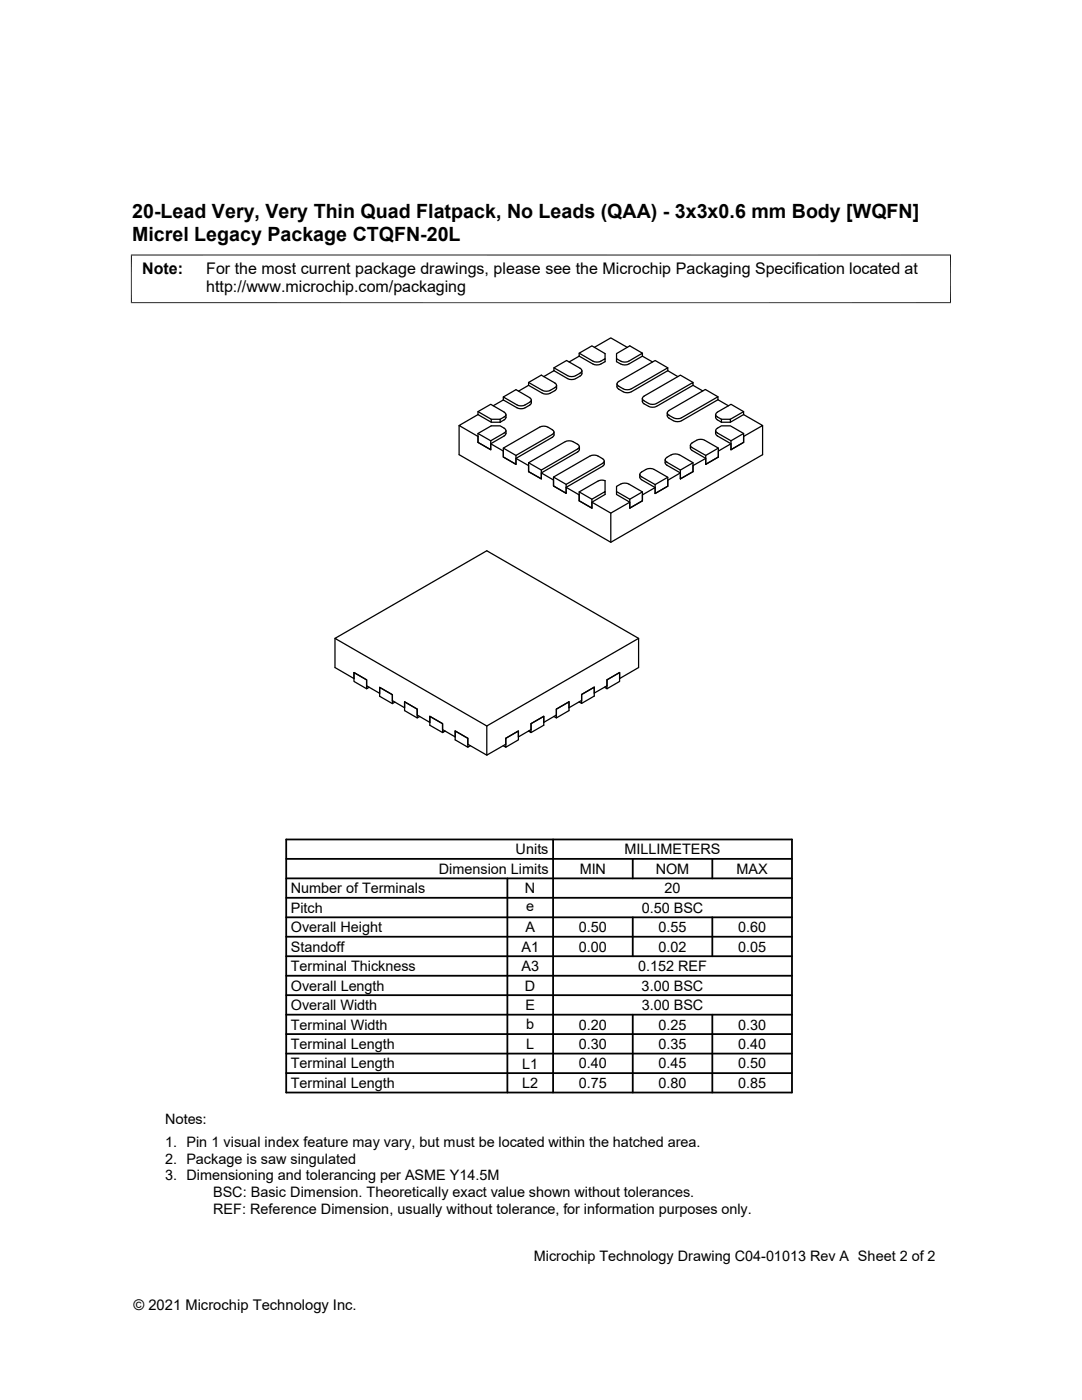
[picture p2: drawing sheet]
<svg xmlns="http://www.w3.org/2000/svg" width="216mm" height="279mm" viewBox="0 0 216 279" stroke-linecap="round" stroke-linejoin="round" font-family="sans-serif">
<g fill="none" stroke="#000" stroke-width=".25">
<path d="M100.4 79.8l-2 1.2M100.4 79.2l2.8 1.6M100.4 79.8l2.8 1.6M105.5 76.9l-2 1.2M105.5 76.3l2.7 1.6M105.5 76.9l2.7 1.6M105.7 79.4a.49 .49 0 0 1 .3 .4 .49 .49 0 0 1-.3 .5M105.7 79.4l-2.7-1.6-2.6 1.4v.6M106 79.8v.7l-.3 .4M110.5 74l-2 1.2M110.5 74v-.6l2.6-1.5 2.7 1.6a.49 .49 0 0 1 .3 .5 .49 .49 0 0 1-.3 .4M110.5 73.4l3 1.7 .6 .1 .8-.2"/>
<path d="M110.5 74l3 1.6 .6 .2 .8-.2M110.7 76.4a.49 .49 0 0 1 .3 .5 .49 .49 0 0 1-.3 .5M110.7 77.4a2.59 2.59 0 0 1-2.1 .6l-.4-.1M110.7 78a2.67 2.67 0 0 1-2.1 .6l-.4-.1M110.7 76.4l-2.7-1.5-2.5 1.4v.6M111.1 76.9l-.1 .7-.3 .4M115.6 71.1l-2 1.1M115.6 70.5l2.7 1.6M115.6 71.1v-.6l2.5-1.5 2.6 1.6v1M115.6 71.1l2.7 1.5M115.8 74.5l-.9 .5M116.1 74.6l-.2 .4-1 .6"/>
<path d="M116.1 74v.6M118.3 72.1l.8 .2 .8-.2M118.3 72.6l.8 .2 .8-.2M118.6 69.3l3.3-1.9 3.3 1.9M119.9 72.1l.8-.5v.6l-.8 .4M123 71.6l.8 .5M123.1 76.6v.7l.3 .4a2.59 2.59 0 0 0 2.2 .6l.3-.1M128.2 79.5v.6M128.2 71.1l2 1.1M128.2 71.1l-2.9 1.6-.6 .1-.8-.2M128.2 71.1v-.6l-2.9 1.7-.6 .1-.8-.2M128.2 70.5l-2.5-1.5-2.7 1.6v1.6l.8 .4"/>
<path d="M133.2 74l2.1 1.2M133.2 74v-.6l-7.2 4.2M133.2 73.4l-2.5-1.5-7.3 4.2a.49 .49 0 0 0-.3 .5 .49 .49 0 0 0 .4 .5 2.52 2.52 0 0 0 2.1 .6l.3-.1M133.2 74l-7.2 4.2M138.3 76.9l1.9 1.1M138.3 76.3l-2.5-1.4-7.3 4.2a.49 .49 0 0 0-.3 .4 .49 .49 0 0 0 .3 .5l.9 .5M138.3 76.9v-.6l-7.3 4.2M138.3 76.9l-7.3 4.2M143.3 79.8l2.1 1.2M143.3 79.2l-2.6-1.5-7.2 4.2M143.3 79.8l-7.3 4.2-.8 .2a2.9 2.9 0 0 1-1.7-.8M143.3 79.8v-.6l-7.7 4.3h-.8l-1.3-.6"/>
<path d="M91.6 84.9v5.8l30.3 17.5 30.3-17.5v-5.8M95.4 82.7l-3.8 2.2 3.8 2.2v1.2l2.5 1.4v-1.1l2.7-1.6 .3-.4 .1-.7M95.4 82.1l2.6 1.6v.6M95.4 82.7l2.6 1.6h1.8M95.4 82.7v-.6l2.5-1.4 2.7 1.6a.49 .49 0 0 1 .3 .4 .49 .49 0 0 1-.3 .5l-.8 .5M95.4 86.5l2.6-1.5a3 3 0 0 1 2.9 .7v.4l-.3 .3-2.7 1.6v1.7l-2.5-1.4zM95.4 86.5l2.5 1.5M98 83.7h1.8v.6M100.4 89.4l2.6 1.5M101 82.7l-.1 .9-1.1 .7M105.5 92.4l2.5 1.4M105.7 80.3a2.59 2.59 0 0 1-2.2 .7l-.3-.2"/>
<path d="M105.7 80.9a2.59 2.59 0 0 1-2.2 .6l-.3-.1M109.3 85.2l-.8-.2-.8 .2-7.3 4.2v1.8l2.6 1.5v-1.8l7.2-4.2a.49 .49 0 0 0 .3-.5 .49 .49 0 0 0-.3-.4l-.9-.6M110.4 95.2l2.6 1.5M110.6 86.2l-.1 .7-.3 .4-7.2 4.2v1.2l-2.6-1.5v-1.2l-2.5-1.4M112.8 88.2l-7.3 4.2v1.7l2.5 1.5v-1.8l7.3-4.2M112.8 88.2l.8-.2 .7 .2M113 97.3l2.6 1.5v1.1l2.5 1.5v-1.2l2.6-1.5v-.6l-2.6 1.5M114.4 88.2l.9 .5M115.3 88.7a.49 .49 0 0 1 .3 .4 .49 .49 0 0 1-.3 .5M115.3 90.2l-7.3 4.2v1.2l-2.5-1.5v-1.2l-2.5-1.4M115.6 89.7l-.3 .5M115.6 89.1v.6"/>
<path d="M120.2 91.5a.49 .49 0 0 1 .4 .5 .49 .49 0 0 1-.4 .5M120.2 91.5a2.59 2.59 0 0 0-2.1-.6l-7.7 4.3v1.8l2.6 1.4v-1.7l7.2-4.2M120.2 93l-7.2 4.3v1.1l-2.6-1.4v-1.2l-2.4-1.4M120.6 92v.7l-.4 .3M120.7 98.1v-2.2l-.7-.1-.7 .2-3.7 2.2v1.7l2.5 1.5v-1.8l-2.5-1.4M123.8 96.6l-.8 .5v1.6l2.7 1.5v1.2l2.5-1.5v-1.1l2.5-1.5M123.9 96.6l.8-.2 .6 .1 2.9 1.7v1.7l-2.5 1.5v-1.8l-2.7-1.5M127.7 94.7v.6l.2 .4 2.8 1.6v1.2M127.8 94.4l.2-.2a2.59 2.59 0 0 1 2.1-.7l3.1 1.7v1.8l-2.5 1.5v-1.8l-2.8-1.7-.2-.2zM128.2 80.1l.2 .4 1 .6M128.2 98.2l-2.5 1.4M129.4 80.5l.8 .2 .8-.2"/>
<path d="M129.4 81.1l.8 .2 .8-.2M132.7 91.8v.6M132.7 92.4l.4 .4M133 92.8l2.8 1.6v1.2M133 92.2l2.8 1.6v1.8M133.1 91.3a.49 .49 0 0 0-.4 .5 .49 .49 0 0 0 .4 .4M133.1 82.4l.1 .7 .3 .3M133.2 95.2l-2.5 1.5M133.5 81.9a.49 .49 0 0 0-.3 .5 .49 .49 0 0 0 .3 .5M133.9 90.8l-.9 .5M134 90.8l.7-.2 .8 .2M135.6 90.8l2.7 1.6v1.7l-2.5 1.5"/>
<path d="M135.8 94.4l-2.6 1.4v1.2l-2.5 1.5M137.8 88.9v.5M137.8 89.4l.3 .5M138.1 89.9l2.7 1.6v1.2M138.1 89.3l2.7 1.6v1.8M138.1 88.4a.49 .49 0 0 0-.3 .5 .49 .49 0 0 0 .3 .4M138.3 92.4l-2.5 1.4M139 87.9l-.9 .5M139 87.9l.8-.2 .8 .2M140.6 87.9l2.7 1.5v1.8l-2.5 1.5M140.8 91.5l-2.5 1.4v1.2l-2.5 1.5M142.8 82.7v.6"/>
<path d="M142.8 85.9v.6M142.8 83.3l.4 .5M142.8 86.5l.4 .5M143.1 87l2.8 1.6v1.1M143.1 83.8l.9 .5M143.1 83.2l.9 .5v.6M143.1 86.4l2.8 1.6v1.7M143.1 85.5l.9-.5h1.7l2.7 1.5M143.2 82.3a.49 .49 0 0 0-.4 .4 .49 .49 0 0 0 .4 .5M143.2 85.5a.49 .49 0 0 0-.4 .4 .49 .49 0 0 0 .4 .5M143.3 89.4l-2.5 1.5M144 83.7h1.7v.6"/>
<path d="M145.9 88.6l-2.6 1.4v1.2l-2.5 1.5M145.9 88l2.5-1.5v1.8l-2.5 1.4M148.4 82.7l3.8 2.2-3.8 2.2v1.2l-2.5 1.4M148.4 82.7v-.6l-2.7 1.6M148.4 82.1l-2.5-1.4-2.8 1.6M148.4 82.7l-2.7 1.6h-1.7M118.1 100.2l3.8 2.2 3.8-2.2M121.9 102.4v5.8M66.8 127.4v5.8l3.8 2.2v-1.2l2.6 1.5v1.2l2.6 1.5v-1.2l2.5 1.4v1.2l2.4 1.4v-1.1l2.5 1.4v1.2l2.6 1.5v-1.2l2.5 1.4v1.2l2.5 1.5v-1.2l2.5 1.4v1.2l3.8 2.2 3.8-2.2v-1.2l2.5-1.4v1.2l2.6-1.5v-1.2l2.5-1.4v1.2l2.5-1.5v-1.2l2.5-1.4v1.1l2.6-1.4v-1.2l2.5-1.5v1.2l2.5-1.4v-1.2l2.5-1.5v1.2l3.8-2.2v-5.8l-30.3 17.5v5.8M73.7 137.2l-.5 .3v-1.8l-2.6-1.5v1.8l2.6 1.5M120.6 137.2l.5 .3v-1.8l2.5-1.5v1.8l-2.5 1.5M127.4 127.4l-30.3-17.5-30.3 17.5 30.3 17.5"/>
<path d="M78.8 140.1l-.5 .3v-1.8l-2.5-1.4v1.8l2.5 1.4M83.8 143l-.6 .3v-1.8l-2.5-1.4v1.7l2.5 1.5M88.8 145.9l-.5 .3v-1.8l-2.5-1.4v1.7l2.5 1.5M93.9 148.8l-.6 .3v-1.8l-2.5-1.4v1.8l2.5 1.4M100.4 148.8l.5 .3M100.9 147.3l2.5-1.4v1.8l-2.5 1.4zM105.5 145.9l.5 .3v-1.8l2.5-1.4v1.7l-2.5 1.5M110.5 143l.5 .3v-1.8l2.5-1.4v1.7l-2.5 1.5M115.5 140.1l.6 .3v-1.8l2.5-1.5v1.8l-2.5 1.5"/>
</g>
<g fill="none" stroke="#000" stroke-width=".36">
<path d="M57.1 179.2h100.9M57.1 175.3h100.9M57.1 171.4h100.9M57.1 167.5h100.9v50.5h-100.9zM101.2 175.3v42.7M110.4 167.5v50.5M126.3 171.4v3.9M142.1 171.4v3.9M57.1 186.9h100.9M57.1 183.1h100.9M57.1 198.6h100.9M57.1 194.7h100.9"/>
<path d="M57.1 190.8h100.9M126.3 183.1v7.7M142.1 183.1v7.7M57.1 214.2h100.9M57.1 206.4h100.9M57.1 202.5h100.9M57.1 210.3h100.9M126.3 202.5v15.5M142.1 202.5v15.5"/>
</g>
<path d="M26.1 50.9h163.7M26.2 50.8v9.7M189.7 50.8v9.7M26.1 60.4h163.7" fill="none" stroke="#000" stroke-width=".2"/>
<g font-size="3.9">
<text x="26.4" y="43.5">20-Lead Very, Very Thin Quad Flatpack, No Leads (QAA) - 3x3x0.6 mm Body [WQFN]</text>
<text x="26.4" y="48.1">Micrel Legacy Package CTQFN-20L</text>
</g>
<g font-size="3.2">
<text x="28.4" y="54.7">Note:</text>
<text x="41.1" y="58.3">http://www.microchip.com/packaging</text>
<text x="41.1" y="54.7">For the most current package drawings, please see the Microchip Packaging Specification located at</text>
</g>
<g font-size="2.9">
<text x="102.9" y="170.5">Units</text>
<text x="124.6" y="170.5">MILLIMETERS</text>
<text x="58" y="178.3">Number of Terminals</text>
<text x="87.6" y="174.4">Dimension Limits</text>
<text x="104.8" y="178.3">N</text>
<text x="115.7" y="174.4">MIN</text>
<text x="130.8" y="174.4">NOM</text>
<text x="132.6" y="178.3">20</text>
<text x="147" y="174.4">MAX</text>
<text x="58" y="182.2">Pitch</text>
<text x="105" y="181.9">e</text>
<text x="128" y="182.2">0.50 BSC</text>
<text x="58" y="186">Overall Height</text>
<text x="58" y="189.9">Standoff</text>
<text x="104.1" y="189.9">A1</text>
<text x="104.8" y="186">A</text>
<text x="115.5" y="186">0.50</text>
<text x="115.5" y="189.9">0.00</text>
<text x="131.4" y="186">0.55</text>
<text x="131.4" y="189.9">0.02</text>
<text x="147.3" y="186">0.60</text>
<text x="147.3" y="189.9">0.05</text>
<text x="58" y="193.8">Terminal Thickness</text>
<text x="58" y="197.7">Overall Length</text>
<text x="104.1" y="193.8">A3</text>
<text x="104.8" y="197.7">D</text>
<text x="127.3" y="193.8">0.152 REF</text>
<text x="128" y="197.7">3.00 BSC</text>
<text x="58" y="201.6">Overall Width</text>
<text x="104.8" y="201.6">E</text>
<text x="128" y="201.6">3.00 BSC</text>
<text x="58" y="205.5">Terminal Width</text>
<text x="58" y="209.4">Terminal Length</text>
<text x="105" y="205.4">b</text>
<text x="105" y="209.4">L</text>
<text x="115.5" y="209.4">0.30</text>
<text x="115.5" y="205.5">0.20</text>
<text x="131.4" y="205.5">0.25</text>
<text x="131.4" y="209.4">0.35</text>
<text x="147.3" y="209.4">0.40</text>
<text x="147.3" y="205.5">0.30</text>
<text x="58" y="213.2">Terminal Length</text>
<text x="104.2" y="213.3">L1</text>
<text x="115.5" y="213.2">0.40</text>
<text x="131.4" y="213.2">0.45</text>
<text x="147.3" y="213.2">0.50</text>
<text x="58" y="217.1">Terminal Length</text>
<text x="104.2" y="217.1">L2</text>
<text x="115.5" y="217.1">0.75</text>
<text x="131.4" y="217.1">0.80</text>
<text x="147.3" y="217.1">0.85</text>
<text x="32.9" y="224.4">Notes:</text>
<text x="32.9" y="229">1. Pin 1 visual index feature may vary, but must be located within the hatched area.</text>
<text x="32.9" y="232.3">2. Package is saw singulated</text>
<text x="32.9" y="235.6">3. Dimensioning and tolerancing per ASME Y14.5M</text>
<text x="42.5" y="238.9">BSC: Basic Dimension. Theoretically exact value shown without tolerances.</text>
<text x="42.5" y="242.2">REF: Reference Dimension, usually without tolerance, for information purposes only.</text>
<text x="106.5" y="251.7">Microchip Technology Drawing C04-01013 Rev A Sheet 2 of 2</text>
<text x="26.6" y="261.3">© 2021 Microchip Technology Inc.</text>
</g>
</svg>
